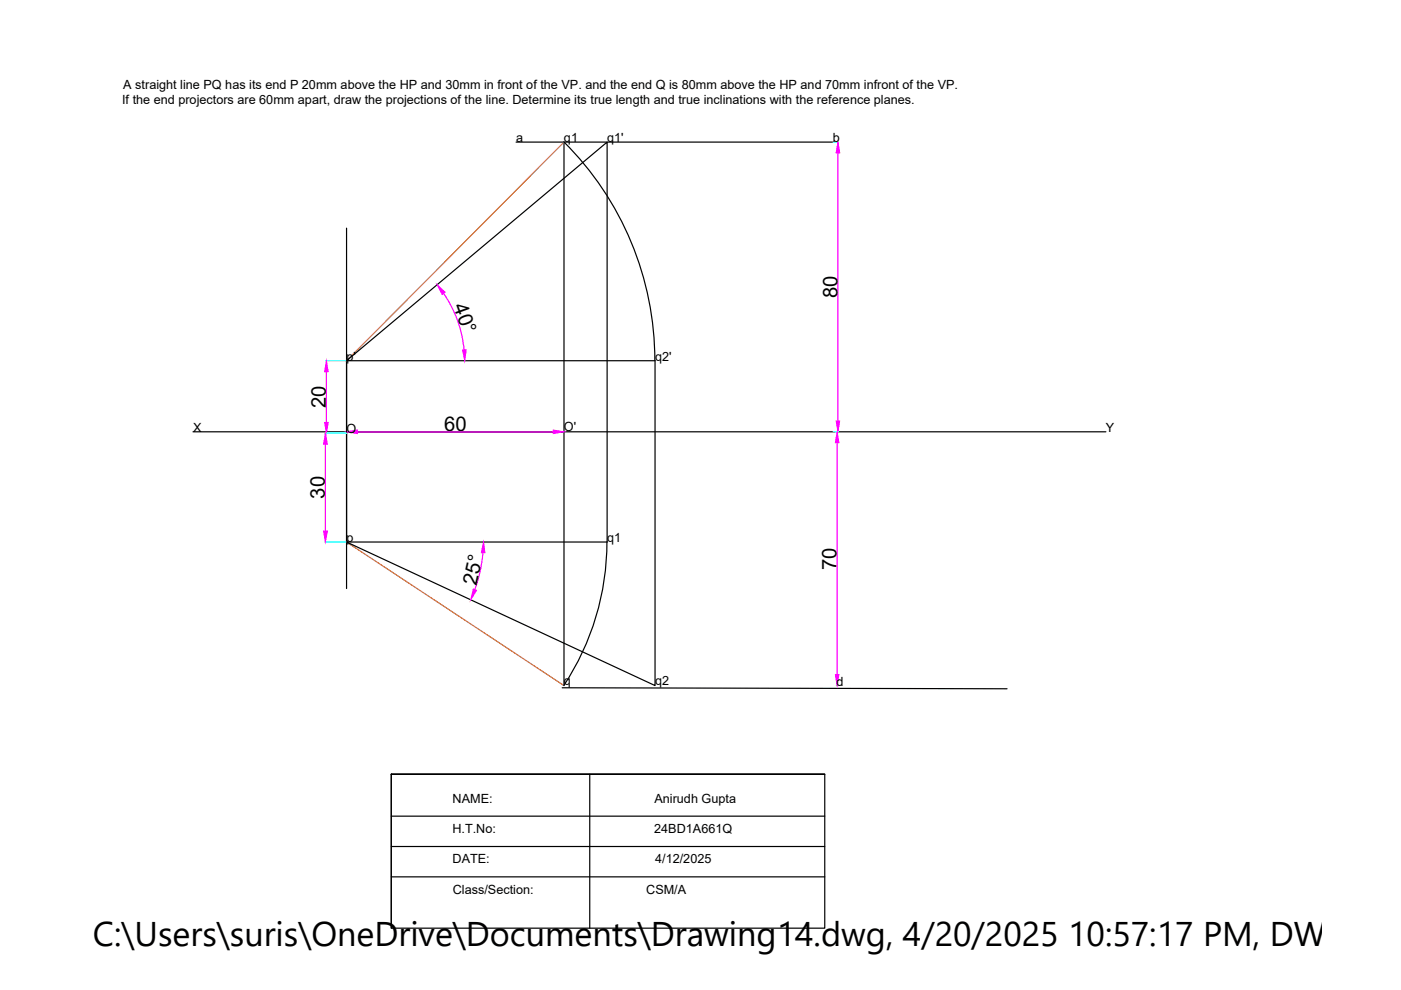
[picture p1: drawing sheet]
<svg xmlns="http://www.w3.org/2000/svg" width="297mm" height="210mm" viewBox="0 0 297 210" stroke-linecap="round" stroke-linejoin="round" font-family="sans-serif">
<!-- layer: 0 -->
<g fill="none" stroke="#000" stroke-width=".25">
<path d="M109.4 30.1h67.2M119.5 30.1a65.4 65.4 0 0 1 19.3 46.4M119.6 30.1v115.3M73.5 48.4v76.4M73.5 76.5l55.2-46.4v84.8M40.9 91.6h193.6M73.5 114.9l65.4 30.5v-68.9h-65.4v38.4h55.2M128.7 114.9a55.2 55.2 0 0 1-9.2 30.4M119.2 145.8l94.3 .2M83 173h91.9M83 179.5h91.9M125 164.2v32.6"/>
<path d="M174.9 164.2h-91.9h91.9v32.6h-91.9v-32.6v32.6M83 185.9h91.9"/>
</g>
<path d="M176.6 30.1h1.2M69 76.5h4.4M68.9 91.8h4.5M73.5 91.4v.1M119.6 91.4v.1M176.6 91.6h1.2M68.9 114.9h4.5M177.3 145.4h.4" fill="none" stroke="#0ff" stroke-width=".25"/>
<path d="M177.7 32.4v56.9M69.2 78.8v10.8M94 62.2a25 25 0 0 1 4.4 12M69 94.2v18.4M75.8 91.6h41.5M177.5 93.9v49.1M102.4 117.2a29 29 0 0 1-1.7 7.8" fill="none" stroke="#f0f" stroke-width=".25"/>
<g fill="#f0f" stroke="#f0f" stroke-width=".21">
<path d="M73.5 91.6l2.3-.4v.7z"/>
<path d="M117.3 91.2l2.3 .4-2.3 .3z"/>
<path d="M69.2 76.5l.4 2.3h-.8z"/>
<path d="M68.8 89.6h.8l-.4 2.2z"/>
<path d="M69 91.8l.4 2.4h-.8z"/>
<path d="M68.6 112.6h.8l-.4 2.3z"/>
<path d="M177.7 30.1l.3 2.3h-.7z"/>
<path d="M177.3 89.3h.7l-.3 2.3z"/>
<path d="M177.5 91.6l.4 2.3h-.8z"/>
<path d="M177.1 143h.8l-.4 2.4z"/>
<path d="M98.1 74.2h.7l-.3 2.3z"/>
<path d="M92.7 60.4l1.7 1.6-.6 .4z"/>
<path d="M100.4 124.9l.6 .3-1.2 2z"/>
<path d="M102.5 114.9l.3 2.3h-.7z"/>
</g>
<path d="M119.6 30.1l-46.1 46.4M73.5 114.9l46.1 30.5" fill="none" stroke="#cd6928" stroke-width=".25"/>
<text font-size="7.3" x="19.7" y="200.6">C:\Users\suris\OneDrive\Documents\Drawing14.dwg, 4/20/2025 10:57:17 PM, DWG To</text>
<g font-size="4.3">
<text x="96.1" y="64.9" transform="rotate(70 96.1 64.9)">40°</text>
<text x="177.5" y="63.2" transform="rotate(-90 177.5 63.2)">80</text>
<text x="69.1" y="86.5" transform="rotate(-90 69.1 86.5)">20</text>
<text x="94.2" y="91.4">60</text>
<text x="68.9" y="105.7" transform="rotate(-90 68.9 105.7)">30</text>
<text x="101" y="124.2" transform="rotate(-78 101 124.2)">25°</text>
<text x="177.4" y="120.8" transform="rotate(-90 177.4 120.8)">70</text>
</g>
<g font-size="2.7">
<text x="25.9" y="22.1">If the end projectors are 60mm apart, draw the projections of the line. Determine its true length and true inclinations with the reference planes.</text>
<text x="26.1" y="18.9">A straight line PQ has its end P 20mm above the HP and 30mm in front of the VP. and the end Q is 80mm above the HP and 70mm infront of the VP.</text>
<text x="109.4" y="30.1">a</text>
<text x="119.6" y="30.1">q1</text>
<text x="128.7" y="30.1">q1'</text>
<text x="176.6" y="30.1">b</text>
<text x="73.5" y="76.5">p'</text>
<text x="138.9" y="76.5">q2'</text>
<text x="40.9" y="91.6">X</text>
<text x="73.5" y="91.8">O</text>
<text x="119.6" y="91.4">O'</text>
<text x="234.5" y="91.6">Y</text>
<text x="73.5" y="114.9">p</text>
<text x="128.7" y="114.9">q1</text>
<text x="119.6" y="145.3">q</text>
<text x="138.9" y="145.3">q2</text>
<text x="177.3" y="145.4">d</text>
<text x="96" y="170.2">NAME:</text>
<text x="138.8" y="170.2">Anirudh Gupta</text>
<text x="95.9" y="176.6">H.T.No:</text>
<text x="138.7" y="176.6">24BD1A661Q</text>
<text x="96" y="183.1">DATE:</text>
<text x="138.9" y="183.1">4/12/2025</text>
<text x="96" y="189.5">Class/Section:</text>
<text x="137" y="189.5">CSM/A</text>
</g>
</svg>
